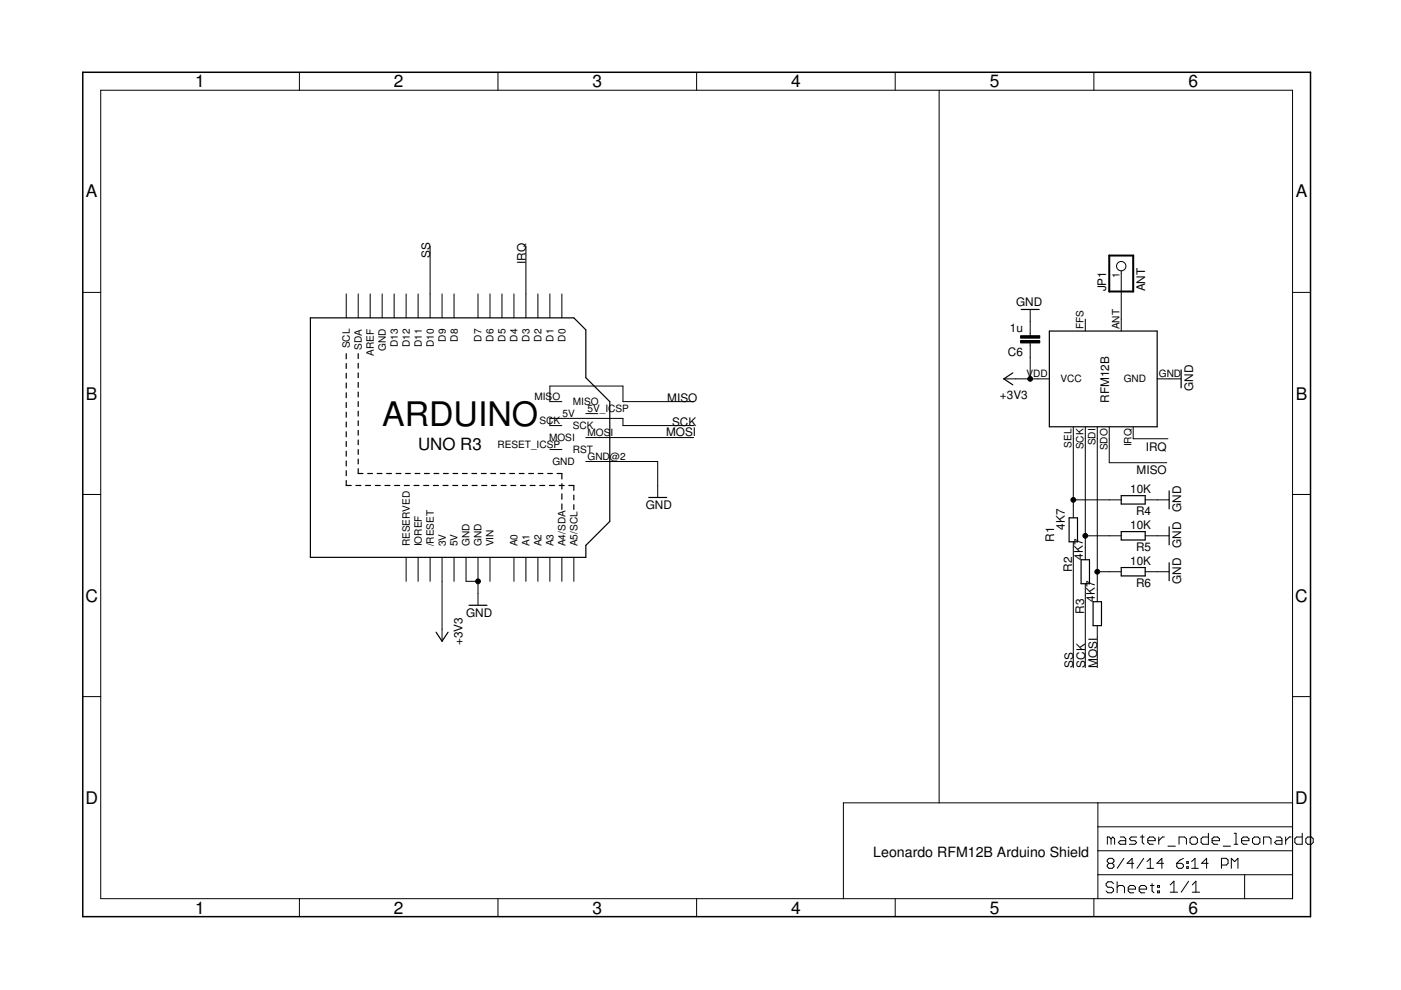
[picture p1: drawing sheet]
<?xml version="1.0" encoding="utf-8"?>
<!DOCTYPE eagle SYSTEM "eagle.dtd">
<!--
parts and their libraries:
SparkFun-Passives: Licensing: CC v3.0 Share-Alike You are welcome to use this library for commercial purposes.
-->
<eagle version="6.5.0">
<drawing>
<settings>
<setting alwaysvectorfont="no"/>
<setting verticaltext="up"/>
</settings>
<grid distance="0.1" unitdist="inch" unit="inch" style="lines" multiple="1" display="no" altdistance="0.01" altunitdist="inch" altunit="inch"/>
<schematic xreflabel="%F%N/%S.%C%R" xrefpart="/%S.%C%R">
<libraries>
<library name="frames">
<symbols>
<symbol name="A4L-LOC">
<wire x1="256.54" y1="3.81" x2="256.54" y2="8.89" width="0.1016" layer="94"/>
<wire x1="256.54" y1="8.89" x2="256.54" y2="13.97" width="0.1016" layer="94"/>
<wire x1="256.54" y1="13.97" x2="256.54" y2="19.05" width="0.1016" layer="94"/>
<wire x1="256.54" y1="19.05" x2="256.54" y2="24.13" width="0.1016" layer="94"/>
<wire x1="161.29" y1="3.81" x2="161.29" y2="24.13" width="0.1016" layer="94"/>
<wire x1="161.29" y1="24.13" x2="215.265" y2="24.13" width="0.1016" layer="94"/>
<wire x1="215.265" y1="24.13" x2="256.54" y2="24.13" width="0.1016" layer="94"/>
<wire x1="246.38" y1="3.81" x2="246.38" y2="8.89" width="0.1016" layer="94"/>
<wire x1="246.38" y1="8.89" x2="256.54" y2="8.89" width="0.1016" layer="94"/>
<wire x1="246.38" y1="8.89" x2="215.265" y2="8.89" width="0.1016" layer="94"/>
<wire x1="215.265" y1="8.89" x2="215.265" y2="3.81" width="0.1016" layer="94"/>
<wire x1="215.265" y1="8.89" x2="215.265" y2="13.97" width="0.1016" layer="94"/>
<wire x1="215.265" y1="13.97" x2="256.54" y2="13.97" width="0.1016" layer="94"/>
<wire x1="215.265" y1="13.97" x2="215.265" y2="19.05" width="0.1016" layer="94"/>
<wire x1="215.265" y1="19.05" x2="256.54" y2="19.05" width="0.1016" layer="94"/>
<wire x1="215.265" y1="19.05" x2="215.265" y2="24.13" width="0.1016" layer="94"/>
<text x="217.17" y="15.24" size="2.54" layer="94" font="vector">&gt;DRAWING_NAME</text>
<text x="217.17" y="10.16" size="2.286" layer="94" font="vector">&gt;LAST_DATE_TIME</text>
<text x="230.505" y="5.08" size="2.54" layer="94" font="vector">&gt;SHEET</text>
<text x="216.916" y="4.953" size="2.54" layer="94" font="vector">Sheet:</text>
<frame x1="0" y1="0" x2="260.35" y2="179.07" columns="6" rows="4" layer="94"/>
</symbol>
</symbols>
<devicesets>
<deviceset name="A4L-LOC" prefix="FRAME" uservalue="yes">
<gates>
<gate name="G$1" symbol="A4L-LOC" x="0" y="0"/>
</gates>
<devices>
<device name="">
<technologies>
<technology name=""/>
</technologies>
</device>
</devices>
</deviceset>
</devicesets>
</library>
<library name="supply1">
<symbols>
<symbol name="GND">
<wire x1="-1.905" y1="0" x2="1.905" y2="0" width="0.254" layer="94"/>
<text x="-2.54" y="-2.54" size="1.778" layer="96">&gt;VALUE</text>
<pin name="GND" x="0" y="2.54" visible="off" length="short" direction="sup" rot="R270"/>
</symbol>
<symbol name="+3V3">
<wire x1="1.27" y1="-1.905" x2="0" y2="0" width="0.254" layer="94"/>
<wire x1="0" y1="0" x2="-1.27" y2="-1.905" width="0.254" layer="94"/>
<text x="-2.54" y="-5.08" size="1.778" layer="96" rot="R90">&gt;VALUE</text>
<pin name="+3V3" x="0" y="-2.54" visible="off" length="short" direction="sup" rot="R90"/>
</symbol>
</symbols>
<devicesets>
<deviceset name="GND" prefix="GND">
<gates>
<gate name="1" symbol="GND" x="0" y="0"/>
</gates>
<devices>
<device name="">
<technologies>
<technology name=""/>
</technologies>
</device>
</devices>
</deviceset>
<deviceset name="+3V3" prefix="+3V3">
<gates>
<gate name="G$1" symbol="+3V3" x="0" y="0"/>
</gates>
<devices>
<device name="">
<technologies>
<technology name=""/>
</technologies>
</device>
</devices>
</deviceset>
</devicesets>
</library>
<library name="pinhead">
<symbols>
<symbol name="PINHD1">
<wire x1="-6.35" y1="-2.54" x2="1.27" y2="-2.54" width="0.4064" layer="94"/>
<wire x1="1.27" y1="-2.54" x2="1.27" y2="2.54" width="0.4064" layer="94"/>
<wire x1="1.27" y1="2.54" x2="-6.35" y2="2.54" width="0.4064" layer="94"/>
<wire x1="-6.35" y1="2.54" x2="-6.35" y2="-2.54" width="0.4064" layer="94"/>
<text x="-6.35" y="3.175" size="1.778" layer="95">&gt;NAME</text>
<text x="-6.35" y="-5.08" size="1.778" layer="96">&gt;VALUE</text>
<pin name="1" x="-2.54" y="0" visible="pad" length="short" direction="pas" function="dot"/>
</symbol>
</symbols>
<devicesets>
<deviceset name="PINHD-1X1" prefix="JP" uservalue="yes">
<gates>
<gate name="G$1" symbol="PINHD1" x="0" y="0"/>
</gates>
<devices>
<device name="" package="1X01">
<connects>
<connect gate="G$1" pin="1" pad="1"/>
</connects>
<technologies>
<technology name=""/>
</technologies>
</device>
</devices>
</deviceset>
</devicesets>
</library>
<library name="JeeParts">
<symbols>
<symbol name="RFM12B">
<wire x1="-10.16" y1="10.16" x2="10.16" y2="10.16" width="0.254" layer="94"/>
<wire x1="10.16" y1="10.16" x2="10.16" y2="-12.7" width="0.254" layer="94"/>
<wire x1="10.16" y1="-12.7" x2="-10.16" y2="-12.7" width="0.254" layer="94"/>
<wire x1="-10.16" y1="-12.7" x2="-10.16" y2="10.16" width="0.254" layer="94"/>
<text x="-5.08" y="-2.54" size="1.778" layer="94">RFM12B</text>
<pin name="SEL" x="-12.7" y="5.08" visible="pad" length="short" direction="in"/>
<pin name="SCK" x="-12.7" y="2.54" visible="pad" length="short" direction="in"/>
<pin name="SDI" x="-12.7" y="0" visible="pad" length="short" direction="in"/>
<pin name="SDO" x="-12.7" y="-2.54" visible="pad" length="short" direction="out"/>
<pin name="ANT" x="12.7" y="-5.08" visible="pad" length="short" direction="pas" rot="R180"/>
<pin name="VCC" x="0" y="12.7" length="short" direction="pwr" rot="R270"/>
<pin name="GND" x="0" y="-15.24" length="short" direction="pwr" rot="R90"/>
<pin name="IRQ" x="-12.7" y="-7.62" visible="pad" length="short" direction="oc"/>
<pin name="FFS" x="12.7" y="2.54" visible="pad" length="short" rot="R180"/>
</symbol>
</symbols>
<devicesets>
<deviceset name="RFM12B">
<gates>
<gate name="G$1" symbol="RFM12B" x="0" y="0"/>
</gates>
<devices>
<device name="" package="RFM12B">
<connects>
<connect gate="G$1" pin="ANT" pad="ANT"/>
<connect gate="G$1" pin="FFS" pad="FFS"/>
<connect gate="G$1" pin="GND" pad="GND"/>
<connect gate="G$1" pin="IRQ" pad="IRQ"/>
<connect gate="G$1" pin="SCK" pad="SCK"/>
<connect gate="G$1" pin="SDI" pad="SDI"/>
<connect gate="G$1" pin="SDO" pad="SDO"/>
<connect gate="G$1" pin="SEL" pad="SEL"/>
<connect gate="G$1" pin="VCC" pad="VDD"/>
</connects>
<technologies>
<technology name=""/>
</technologies>
</device>
</devices>
</deviceset>
</devicesets>
</library>
<library name="SparkFun-Passives">
<symbols>
<symbol name="CAP">
<wire x1="0" y1="2.54" x2="0" y2="2.032" width="0.1524" layer="94"/>
<wire x1="0" y1="0" x2="0" y2="0.508" width="0.1524" layer="94"/>
<text x="1.524" y="2.921" size="1.778" layer="95">&gt;NAME</text>
<text x="1.524" y="-2.159" size="1.778" layer="96">&gt;VALUE</text>
<rectangle x1="-2.032" y1="0.508" x2="2.032" y2="1.016" layer="94"/>
<rectangle x1="-2.032" y1="1.524" x2="2.032" y2="2.032" layer="94"/>
<pin name="1" x="0" y="5.08" visible="off" length="short" direction="pas" swaplevel="1" rot="R270"/>
<pin name="2" x="0" y="-2.54" visible="off" length="short" direction="pas" swaplevel="1" rot="R90"/>
</symbol>
</symbols>
<devicesets>
<deviceset name="CAP" prefix="C" uservalue="yes">
<gates>
<gate name="G$1" symbol="CAP" x="0" y="0"/>
</gates>
<devices>
<device name="PTH" package="CAP-PTH-SMALL">
<connects>
<connect gate="G$1" pin="1" pad="1"/>
<connect gate="G$1" pin="2" pad="2"/>
</connects>
<technologies>
<technology name=""/>
</technologies>
</device>
<device name="PTH2" package="CAP-PTH-SMALL2">
<connects>
<connect gate="G$1" pin="1" pad="1"/>
<connect gate="G$1" pin="2" pad="2"/>
</connects>
<technologies>
<technology name=""/>
</technologies>
</device>
<device name="0805" package="0805">
<connects>
<connect gate="G$1" pin="1" pad="1"/>
<connect gate="G$1" pin="2" pad="2"/>
</connects>
<technologies>
<technology name=""/>
</technologies>
</device>
<device name="PTH3" package="CAP-PTH-LARGE">
<connects>
<connect gate="G$1" pin="1" pad="1"/>
<connect gate="G$1" pin="2" pad="2"/>
</connects>
<technologies>
<technology name=""/>
</technologies>
</device>
<device name="SMD" package="GRM43D">
<connects>
<connect gate="G$1" pin="1" pad="A"/>
<connect gate="G$1" pin="2" pad="C"/>
</connects>
<technologies>
<technology name=""/>
</technologies>
</device>
<device name="0603-CAP" package="0603-CAP">
<connects>
<connect gate="G$1" pin="1" pad="1"/>
<connect gate="G$1" pin="2" pad="2"/>
</connects>
<technologies>
<technology name=""/>
</technologies>
</device>
<device name="0402-CAP" package="0402-CAP">
<connects>
<connect gate="G$1" pin="1" pad="1"/>
<connect gate="G$1" pin="2" pad="2"/>
</connects>
<technologies>
<technology name=""/>
</technologies>
</device>
<device name="PTH1" package="CAP-PTH-5MM">
<connects>
<connect gate="G$1" pin="1" pad="1"/>
<connect gate="G$1" pin="2" pad="2"/>
</connects>
<technologies>
<technology name=""/>
</technologies>
</device>
<device name="_" package="AXIAL-5MM">
<connects>
<connect gate="G$1" pin="1" pad="P$1"/>
<connect gate="G$1" pin="2" pad="P$2"/>
</connects>
<technologies>
<technology name=""/>
</technologies>
</device>
<device name="1210" package="1210">
<connects>
<connect gate="G$1" pin="1" pad="1"/>
<connect gate="G$1" pin="2" pad="2"/>
</connects>
<technologies>
<technology name=""/>
</technologies>
</device>
<device name="1206" package="1206">
<connects>
<connect gate="G$1" pin="1" pad="1"/>
<connect gate="G$1" pin="2" pad="2"/>
</connects>
<technologies>
<technology name=""/>
</technologies>
</device>
<device name="ASMD" package="CTZ3">
<connects>
<connect gate="G$1" pin="1" pad="+"/>
<connect gate="G$1" pin="2" pad="-"/>
</connects>
<technologies>
<technology name=""/>
</technologies>
</device>
<device name="KIT" package="CAP-PTH-SMALL-KIT">
<connects>
<connect gate="G$1" pin="1" pad="1"/>
<connect gate="G$1" pin="2" pad="2"/>
</connects>
<technologies>
<technology name=""/>
</technologies>
</device>
<device name="EZ" package="CAP-PTH-SMALLEZ">
<connects>
<connect gate="G$1" pin="1" pad="1"/>
<connect gate="G$1" pin="2" pad="2"/>
</connects>
<technologies>
<technology name=""/>
</technologies>
</device>
</devices>
</deviceset>
</devicesets>
</library>
<library name="adafruit">
<symbols>
<symbol name="ARDUINOR3-ICSP">
<wire x1="0" y1="50.8" x2="0" y2="0" width="0.254" layer="94"/>
<wire x1="0" y1="0" x2="58.42" y2="0" width="0.254" layer="94"/>
<wire x1="58.42" y1="0" x2="58.42" y2="2.54" width="0.254" layer="94"/>
<wire x1="58.42" y1="2.54" x2="63.5" y2="7.62" width="0.254" layer="94"/>
<wire x1="63.5" y1="7.62" x2="63.5" y2="33.02" width="0.254" layer="94"/>
<wire x1="63.5" y1="33.02" x2="58.42" y2="38.1" width="0.254" layer="94"/>
<wire x1="58.42" y1="38.1" x2="58.42" y2="48.26" width="0.254" layer="94"/>
<wire x1="58.42" y1="48.26" x2="55.88" y2="50.8" width="0.254" layer="94"/>
<wire x1="55.88" y1="50.8" x2="0" y2="50.8" width="0.254" layer="94"/>
<wire x1="7.62" y1="43.18" x2="7.62" y2="15.24" width="0.254" layer="94" style="shortdash"/>
<wire x1="7.62" y1="15.24" x2="55.88" y2="15.24" width="0.254" layer="94" style="shortdash"/>
<wire x1="55.88" y1="15.24" x2="55.88" y2="10.16" width="0.254" layer="94" style="shortdash"/>
<wire x1="10.16" y1="43.18" x2="10.16" y2="17.78" width="0.254" layer="94" style="shortdash"/>
<wire x1="10.16" y1="17.78" x2="53.34" y2="17.78" width="0.254" layer="94" style="shortdash"/>
<wire x1="53.34" y1="17.78" x2="53.34" y2="10.16" width="0.254" layer="94" style="shortdash"/>
<text x="15.24" y="27.94" size="5.08" layer="94">ARDUINO</text>
<text x="22.86" y="22.86" size="2.54" layer="94">UNO R3</text>
<pin name="D0" x="53.34" y="55.88" visible="pin" length="middle" rot="R270"/>
<pin name="D1" x="50.8" y="55.88" visible="pin" length="middle" rot="R270"/>
<pin name="D2" x="48.26" y="55.88" visible="pin" length="middle" rot="R270"/>
<pin name="D3" x="45.72" y="55.88" visible="pin" length="middle" rot="R270"/>
<pin name="D4" x="43.18" y="55.88" visible="pin" length="middle" rot="R270"/>
<pin name="D5" x="40.64" y="55.88" visible="pin" length="middle" rot="R270"/>
<pin name="D6" x="38.1" y="55.88" visible="pin" length="middle" rot="R270"/>
<pin name="D7" x="35.56" y="55.88" visible="pin" length="middle" rot="R270"/>
<pin name="D8" x="30.48" y="55.88" visible="pin" length="middle" rot="R270"/>
<pin name="D9" x="27.94" y="55.88" visible="pin" length="middle" rot="R270"/>
<pin name="D10" x="25.4" y="55.88" visible="pin" length="middle" rot="R270"/>
<pin name="D11" x="22.86" y="55.88" visible="pin" length="middle" rot="R270"/>
<pin name="D12" x="20.32" y="55.88" visible="pin" length="middle" rot="R270"/>
<pin name="D13" x="17.78" y="55.88" visible="pin" length="middle" rot="R270"/>
<pin name="GND" x="15.24" y="55.88" visible="pin" length="middle" direction="pwr" rot="R270"/>
<pin name="AREF" x="12.7" y="55.88" visible="pin" length="middle" rot="R270"/>
<pin name="A5/SCL" x="55.88" y="-5.08" visible="pin" length="middle" rot="R90"/>
<pin name="A4/SDA" x="53.34" y="-5.08" visible="pin" length="middle" rot="R90"/>
<pin name="A3" x="50.8" y="-5.08" visible="pin" length="middle" rot="R90"/>
<pin name="A2" x="48.26" y="-5.08" visible="pin" length="middle" rot="R90"/>
<pin name="A1" x="45.72" y="-5.08" visible="pin" length="middle" rot="R90"/>
<pin name="A0" x="43.18" y="-5.08" visible="pin" length="middle" rot="R90"/>
<pin name="VIN" x="38.1" y="-5.08" visible="pin" length="middle" direction="pwr" rot="R90"/>
<pin name="GND@1" x="35.56" y="-5.08" visible="pin" length="middle" direction="pwr" rot="R90"/>
<pin name="GND@2" x="33.02" y="-5.08" visible="pin" length="middle" direction="pwr" rot="R90"/>
<pin name="5V" x="30.48" y="-5.08" visible="pin" length="middle" direction="pwr" rot="R90"/>
<pin name="3V" x="27.94" y="-5.08" visible="pin" length="middle" direction="pwr" rot="R90"/>
<pin name="/RESET" x="25.4" y="-5.08" visible="pin" length="middle" rot="R90"/>
<pin name="IOREF" x="22.86" y="-5.08" visible="pin" length="middle" direction="out" rot="R90"/>
<pin name="RESERVED" x="20.32" y="-5.08" visible="pin" length="middle" direction="nc" rot="R90"/>
<pin name="SCL" x="7.62" y="55.88" visible="pin" length="middle" rot="R270"/>
<pin name="SDA" x="10.16" y="55.88" visible="pin" length="middle" rot="R270"/>
<pin name="MISO" x="50.8" y="33.02" length="short" direction="pas"/>
<pin name="5V@1" x="60.96" y="30.48" length="short" direction="pas" rot="R180"/>
<pin name="MOSI" x="60.96" y="25.4" length="short" direction="pas" rot="R180"/>
<pin name="GND@3" x="60.96" y="20.32" length="short" direction="pas" rot="R180"/>
<pin name="SCK" x="50.8" y="27.94" length="short" direction="pas"/>
<pin name="RST" x="50.8" y="22.86" length="short" direction="pas"/>
</symbol>
</symbols>
<devicesets>
<deviceset name="ARDUINO_R3_ICSP">
<gates>
<gate name="G$1" symbol="ARDUINOR3-ICSP" x="-33.02" y="-25.4"/>
</gates>
<devices>
<device name="" package="ARDUINOR3_ICSP">
<connects>
<connect gate="G$1" pin="/RESET" pad="RESET"/>
<connect gate="G$1" pin="3V" pad="3V"/>
<connect gate="G$1" pin="5V" pad="5V"/>
<connect gate="G$1" pin="5V@1" pad="5V_ICSP"/>
<connect gate="G$1" pin="A0" pad="A0"/>
<connect gate="G$1" pin="A1" pad="A1"/>
<connect gate="G$1" pin="A2" pad="A2"/>
<connect gate="G$1" pin="A3" pad="A3"/>
<connect gate="G$1" pin="A4/SDA" pad="A4"/>
<connect gate="G$1" pin="A5/SCL" pad="A5"/>
<connect gate="G$1" pin="AREF" pad="AREF"/>
<connect gate="G$1" pin="D0" pad="D0"/>
<connect gate="G$1" pin="D1" pad="D1"/>
<connect gate="G$1" pin="D10" pad="D10"/>
<connect gate="G$1" pin="D11" pad="D11"/>
<connect gate="G$1" pin="D12" pad="D12"/>
<connect gate="G$1" pin="D13" pad="D13"/>
<connect gate="G$1" pin="D2" pad="D2"/>
<connect gate="G$1" pin="D3" pad="D3"/>
<connect gate="G$1" pin="D4" pad="D4"/>
<connect gate="G$1" pin="D5" pad="D5"/>
<connect gate="G$1" pin="D6" pad="D6"/>
<connect gate="G$1" pin="D7" pad="D7"/>
<connect gate="G$1" pin="D8" pad="D8"/>
<connect gate="G$1" pin="D9" pad="D9"/>
<connect gate="G$1" pin="GND" pad="GND"/>
<connect gate="G$1" pin="GND@1" pad="GND@3"/>
<connect gate="G$1" pin="GND@2" pad="GND@1"/>
<connect gate="G$1" pin="GND@3" pad="GND@2"/>
<connect gate="G$1" pin="IOREF" pad="IOREF"/>
<connect gate="G$1" pin="MISO" pad="MISO"/>
<connect gate="G$1" pin="MOSI" pad="MOSI"/>
<connect gate="G$1" pin="RESERVED" pad="RESERVED"/>
<connect gate="G$1" pin="RST" pad="RESET_ICSP"/>
<connect gate="G$1" pin="SCK" pad="SCK"/>
<connect gate="G$1" pin="SCL" pad="SCL"/>
<connect gate="G$1" pin="SDA" pad="SDA"/>
<connect gate="G$1" pin="VIN" pad="VIN"/>
</connects>
<technologies>
<technology name=""/>
</technologies>
</device>
<device name="SMT" package="ARDUINOR3_ICSP_SMT">
<connects>
<connect gate="G$1" pin="/RESET" pad="RESET"/>
<connect gate="G$1" pin="3V" pad="3V"/>
<connect gate="G$1" pin="5V" pad="5V"/>
<connect gate="G$1" pin="5V@1" pad="5V_ICSP"/>
<connect gate="G$1" pin="A0" pad="A0"/>
<connect gate="G$1" pin="A1" pad="A1"/>
<connect gate="G$1" pin="A2" pad="A2"/>
<connect gate="G$1" pin="A3" pad="A3"/>
<connect gate="G$1" pin="A4/SDA" pad="A4"/>
<connect gate="G$1" pin="A5/SCL" pad="A5"/>
<connect gate="G$1" pin="AREF" pad="AREF"/>
<connect gate="G$1" pin="D0" pad="D0"/>
<connect gate="G$1" pin="D1" pad="D1"/>
<connect gate="G$1" pin="D10" pad="D10"/>
<connect gate="G$1" pin="D11" pad="D11"/>
<connect gate="G$1" pin="D12" pad="D12"/>
<connect gate="G$1" pin="D13" pad="D13"/>
<connect gate="G$1" pin="D2" pad="D2"/>
<connect gate="G$1" pin="D3" pad="D3"/>
<connect gate="G$1" pin="D4" pad="D4"/>
<connect gate="G$1" pin="D5" pad="D5"/>
<connect gate="G$1" pin="D6" pad="D6"/>
<connect gate="G$1" pin="D7" pad="D7"/>
<connect gate="G$1" pin="D8" pad="D8"/>
<connect gate="G$1" pin="D9" pad="D9"/>
<connect gate="G$1" pin="GND" pad="GND"/>
<connect gate="G$1" pin="GND@1" pad="GND@1"/>
<connect gate="G$1" pin="GND@2" pad="GND@2"/>
<connect gate="G$1" pin="GND@3" pad="GND@3"/>
<connect gate="G$1" pin="IOREF" pad="IOREF"/>
<connect gate="G$1" pin="MISO" pad="MISO"/>
<connect gate="G$1" pin="MOSI" pad="MOSI"/>
<connect gate="G$1" pin="RESERVED" pad="RESERVED"/>
<connect gate="G$1" pin="RST" pad="RESET_ICSP"/>
<connect gate="G$1" pin="SCK" pad="SCK"/>
<connect gate="G$1" pin="SCL" pad="SCL"/>
<connect gate="G$1" pin="SDA" pad="SDA"/>
<connect gate="G$1" pin="VIN" pad="VIN"/>
</connects>
<technologies>
<technology name=""/>
</technologies>
</device>
</devices>
</deviceset>
</devicesets>
</library>
<library name="resistor">
<symbols>
<symbol name="R-EU">
<wire x1="-2.54" y1="-0.889" x2="2.54" y2="-0.889" width="0.254" layer="94"/>
<wire x1="2.54" y1="0.889" x2="-2.54" y2="0.889" width="0.254" layer="94"/>
<wire x1="2.54" y1="-0.889" x2="2.54" y2="0.889" width="0.254" layer="94"/>
<wire x1="-2.54" y1="-0.889" x2="-2.54" y2="0.889" width="0.254" layer="94"/>
<text x="-3.81" y="1.4986" size="1.778" layer="95">&gt;NAME</text>
<text x="-3.81" y="-3.302" size="1.778" layer="96">&gt;VALUE</text>
<pin name="2" x="5.08" y="0" visible="off" length="short" direction="pas" swaplevel="1" rot="R180"/>
<pin name="1" x="-5.08" y="0" visible="off" length="short" direction="pas" swaplevel="1"/>
</symbol>
</symbols>
<devicesets>
<deviceset name="R-EU_" prefix="R" uservalue="yes">
<gates>
<gate name="G$1" symbol="R-EU" x="0" y="0"/>
</gates>
<devices>
<device name="R0402" package="R0402">
<connects>
<connect gate="G$1" pin="1" pad="1"/>
<connect gate="G$1" pin="2" pad="2"/>
</connects>
<technologies>
<technology name=""/>
</technologies>
</device>
<device name="R0603" package="R0603">
<connects>
<connect gate="G$1" pin="1" pad="1"/>
<connect gate="G$1" pin="2" pad="2"/>
</connects>
<technologies>
<technology name=""/>
</technologies>
</device>
<device name="R0805" package="R0805">
<connects>
<connect gate="G$1" pin="1" pad="1"/>
<connect gate="G$1" pin="2" pad="2"/>
</connects>
<technologies>
<technology name=""/>
</technologies>
</device>
<device name="R0805W" package="R0805W">
<connects>
<connect gate="G$1" pin="1" pad="1"/>
<connect gate="G$1" pin="2" pad="2"/>
</connects>
<technologies>
<technology name=""/>
</technologies>
</device>
<device name="R1005" package="R1005">
<connects>
<connect gate="G$1" pin="1" pad="1"/>
<connect gate="G$1" pin="2" pad="2"/>
</connects>
<technologies>
<technology name=""/>
</technologies>
</device>
<device name="R1206" package="R1206">
<connects>
<connect gate="G$1" pin="1" pad="1"/>
<connect gate="G$1" pin="2" pad="2"/>
</connects>
<technologies>
<technology name=""/>
</technologies>
</device>
<device name="R1206W" package="R1206W">
<connects>
<connect gate="G$1" pin="1" pad="1"/>
<connect gate="G$1" pin="2" pad="2"/>
</connects>
<technologies>
<technology name=""/>
</technologies>
</device>
<device name="R1210" package="R1210">
<connects>
<connect gate="G$1" pin="1" pad="1"/>
<connect gate="G$1" pin="2" pad="2"/>
</connects>
<technologies>
<technology name=""/>
</technologies>
</device>
<device name="R1210W" package="R1210W">
<connects>
<connect gate="G$1" pin="1" pad="1"/>
<connect gate="G$1" pin="2" pad="2"/>
</connects>
<technologies>
<technology name=""/>
</technologies>
</device>
<device name="R2010" package="R2010">
<connects>
<connect gate="G$1" pin="1" pad="1"/>
<connect gate="G$1" pin="2" pad="2"/>
</connects>
<technologies>
<technology name=""/>
</technologies>
</device>
<device name="R2010W" package="R2010W">
<connects>
<connect gate="G$1" pin="1" pad="1"/>
<connect gate="G$1" pin="2" pad="2"/>
</connects>
<technologies>
<technology name=""/>
</technologies>
</device>
<device name="R2012" package="R2012">
<connects>
<connect gate="G$1" pin="1" pad="1"/>
<connect gate="G$1" pin="2" pad="2"/>
</connects>
<technologies>
<technology name=""/>
</technologies>
</device>
<device name="R2012W" package="R2012W">
<connects>
<connect gate="G$1" pin="1" pad="1"/>
<connect gate="G$1" pin="2" pad="2"/>
</connects>
<technologies>
<technology name=""/>
</technologies>
</device>
<device name="R2512" package="R2512">
<connects>
<connect gate="G$1" pin="1" pad="1"/>
<connect gate="G$1" pin="2" pad="2"/>
</connects>
<technologies>
<technology name=""/>
</technologies>
</device>
<device name="R2512W" package="R2512W">
<connects>
<connect gate="G$1" pin="1" pad="1"/>
<connect gate="G$1" pin="2" pad="2"/>
</connects>
<technologies>
<technology name=""/>
</technologies>
</device>
<device name="R3216" package="R3216">
<connects>
<connect gate="G$1" pin="1" pad="1"/>
<connect gate="G$1" pin="2" pad="2"/>
</connects>
<technologies>
<technology name=""/>
</technologies>
</device>
<device name="R3216W" package="R3216W">
<connects>
<connect gate="G$1" pin="1" pad="1"/>
<connect gate="G$1" pin="2" pad="2"/>
</connects>
<technologies>
<technology name=""/>
</technologies>
</device>
<device name="R3225" package="R3225">
<connects>
<connect gate="G$1" pin="1" pad="1"/>
<connect gate="G$1" pin="2" pad="2"/>
</connects>
<technologies>
<technology name=""/>
</technologies>
</device>
<device name="R3225W" package="R3225W">
<connects>
<connect gate="G$1" pin="1" pad="1"/>
<connect gate="G$1" pin="2" pad="2"/>
</connects>
<technologies>
<technology name=""/>
</technologies>
</device>
<device name="R5025" package="R5025">
<connects>
<connect gate="G$1" pin="1" pad="1"/>
<connect gate="G$1" pin="2" pad="2"/>
</connects>
<technologies>
<technology name=""/>
</technologies>
</device>
<device name="R5025W" package="R5025W">
<connects>
<connect gate="G$1" pin="1" pad="1"/>
<connect gate="G$1" pin="2" pad="2"/>
</connects>
<technologies>
<technology name=""/>
</technologies>
</device>
<device name="R6332" package="R6332">
<connects>
<connect gate="G$1" pin="1" pad="1"/>
<connect gate="G$1" pin="2" pad="2"/>
</connects>
<technologies>
<technology name=""/>
</technologies>
</device>
<device name="R6332W" package="R6332W">
<connects>
<connect gate="G$1" pin="1" pad="1"/>
<connect gate="G$1" pin="2" pad="2"/>
</connects>
<technologies>
<technology name=""/>
</technologies>
</device>
<device name="M0805" package="M0805">
<connects>
<connect gate="G$1" pin="1" pad="1"/>
<connect gate="G$1" pin="2" pad="2"/>
</connects>
<technologies>
<technology name=""/>
</technologies>
</device>
<device name="M1206" package="M1206">
<connects>
<connect gate="G$1" pin="1" pad="1"/>
<connect gate="G$1" pin="2" pad="2"/>
</connects>
<technologies>
<technology name=""/>
</technologies>
</device>
<device name="M1406" package="M1406">
<connects>
<connect gate="G$1" pin="1" pad="1"/>
<connect gate="G$1" pin="2" pad="2"/>
</connects>
<technologies>
<technology name=""/>
</technologies>
</device>
<device name="M2012" package="M2012">
<connects>
<connect gate="G$1" pin="1" pad="1"/>
<connect gate="G$1" pin="2" pad="2"/>
</connects>
<technologies>
<technology name=""/>
</technologies>
</device>
<device name="M2309" package="M2309">
<connects>
<connect gate="G$1" pin="1" pad="1"/>
<connect gate="G$1" pin="2" pad="2"/>
</connects>
<technologies>
<technology name=""/>
</technologies>
</device>
<device name="M3216" package="M3216">
<connects>
<connect gate="G$1" pin="1" pad="1"/>
<connect gate="G$1" pin="2" pad="2"/>
</connects>
<technologies>
<technology name=""/>
</technologies>
</device>
<device name="M3516" package="M3516">
<connects>
<connect gate="G$1" pin="1" pad="1"/>
<connect gate="G$1" pin="2" pad="2"/>
</connects>
<technologies>
<technology name=""/>
</technologies>
</device>
<device name="M5923" package="M5923">
<connects>
<connect gate="G$1" pin="1" pad="1"/>
<connect gate="G$1" pin="2" pad="2"/>
</connects>
<technologies>
<technology name=""/>
</technologies>
</device>
<device name="0204/5" package="0204/5">
<connects>
<connect gate="G$1" pin="1" pad="1"/>
<connect gate="G$1" pin="2" pad="2"/>
</connects>
<technologies>
<technology name=""/>
</technologies>
</device>
<device name="0204/7" package="0204/7">
<connects>
<connect gate="G$1" pin="1" pad="1"/>
<connect gate="G$1" pin="2" pad="2"/>
</connects>
<technologies>
<technology name=""/>
</technologies>
</device>
<device name="0204/2V" package="0204V">
<connects>
<connect gate="G$1" pin="1" pad="1"/>
<connect gate="G$1" pin="2" pad="2"/>
</connects>
<technologies>
<technology name=""/>
</technologies>
</device>
<device name="0207/10" package="0207/10">
<connects>
<connect gate="G$1" pin="1" pad="1"/>
<connect gate="G$1" pin="2" pad="2"/>
</connects>
<technologies>
<technology name=""/>
</technologies>
</device>
<device name="0207/12" package="0207/12">
<connects>
<connect gate="G$1" pin="1" pad="1"/>
<connect gate="G$1" pin="2" pad="2"/>
</connects>
<technologies>
<technology name=""/>
</technologies>
</device>
<device name="0207/15" package="0207/15">
<connects>
<connect gate="G$1" pin="1" pad="1"/>
<connect gate="G$1" pin="2" pad="2"/>
</connects>
<technologies>
<technology name=""/>
</technologies>
</device>
<device name="0207/2V" package="0207/2V">
<connects>
<connect gate="G$1" pin="1" pad="1"/>
<connect gate="G$1" pin="2" pad="2"/>
</connects>
<technologies>
<technology name=""/>
</technologies>
</device>
<device name="0207/5V" package="0207/5V">
<connects>
<connect gate="G$1" pin="1" pad="1"/>
<connect gate="G$1" pin="2" pad="2"/>
</connects>
<technologies>
<technology name=""/>
</technologies>
</device>
<device name="0207/7" package="0207/7">
<connects>
<connect gate="G$1" pin="1" pad="1"/>
<connect gate="G$1" pin="2" pad="2"/>
</connects>
<technologies>
<technology name=""/>
</technologies>
</device>
<device name="0309/10" package="0309/10">
<connects>
<connect gate="G$1" pin="1" pad="1"/>
<connect gate="G$1" pin="2" pad="2"/>
</connects>
<technologies>
<technology name=""/>
</technologies>
</device>
<device name="0309/12" package="0309/12">
<connects>
<connect gate="G$1" pin="1" pad="1"/>
<connect gate="G$1" pin="2" pad="2"/>
</connects>
<technologies>
<technology name=""/>
</technologies>
</device>
<device name="0309/V" package="0309V">
<connects>
<connect gate="G$1" pin="1" pad="1"/>
<connect gate="G$1" pin="2" pad="2"/>
</connects>
<technologies>
<technology name=""/>
</technologies>
</device>
<device name="0411/12" package="0411/12">
<connects>
<connect gate="G$1" pin="1" pad="1"/>
<connect gate="G$1" pin="2" pad="2"/>
</connects>
<technologies>
<technology name=""/>
</technologies>
</device>
<device name="0411/15" package="0411/15">
<connects>
<connect gate="G$1" pin="1" pad="1"/>
<connect gate="G$1" pin="2" pad="2"/>
</connects>
<technologies>
<technology name=""/>
</technologies>
</device>
<device name="0411/3V" package="0411V">
<connects>
<connect gate="G$1" pin="1" pad="1"/>
<connect gate="G$1" pin="2" pad="2"/>
</connects>
<technologies>
<technology name=""/>
</technologies>
</device>
<device name="0414/15" package="0414/15">
<connects>
<connect gate="G$1" pin="1" pad="1"/>
<connect gate="G$1" pin="2" pad="2"/>
</connects>
<technologies>
<technology name=""/>
</technologies>
</device>
<device name="0414/5V" package="0414V">
<connects>
<connect gate="G$1" pin="1" pad="1"/>
<connect gate="G$1" pin="2" pad="2"/>
</connects>
<technologies>
<technology name=""/>
</technologies>
</device>
<device name="0617/17" package="0617/17">
<connects>
<connect gate="G$1" pin="1" pad="1"/>
<connect gate="G$1" pin="2" pad="2"/>
</connects>
<technologies>
<technology name=""/>
</technologies>
</device>
<device name="0617/22" package="0617/22">
<connects>
<connect gate="G$1" pin="1" pad="1"/>
<connect gate="G$1" pin="2" pad="2"/>
</connects>
<technologies>
<technology name=""/>
</technologies>
</device>
<device name="0617/5V" package="0617V">
<connects>
<connect gate="G$1" pin="1" pad="1"/>
<connect gate="G$1" pin="2" pad="2"/>
</connects>
<technologies>
<technology name=""/>
</technologies>
</device>
<device name="0922/22" package="0922/22">
<connects>
<connect gate="G$1" pin="1" pad="1"/>
<connect gate="G$1" pin="2" pad="2"/>
</connects>
<technologies>
<technology name=""/>
</technologies>
</device>
<device name="0613/5V" package="P0613V">
<connects>
<connect gate="G$1" pin="1" pad="1"/>
<connect gate="G$1" pin="2" pad="2"/>
</connects>
<technologies>
<technology name=""/>
</technologies>
</device>
<device name="0613/15" package="P0613/15">
<connects>
<connect gate="G$1" pin="1" pad="1"/>
<connect gate="G$1" pin="2" pad="2"/>
</connects>
<technologies>
<technology name=""/>
</technologies>
</device>
<device name="0817/22" package="P0817/22">
<connects>
<connect gate="G$1" pin="1" pad="1"/>
<connect gate="G$1" pin="2" pad="2"/>
</connects>
<technologies>
<technology name=""/>
</technologies>
</device>
<device name="0817/7V" package="P0817V">
<connects>
<connect gate="G$1" pin="1" pad="1"/>
<connect gate="G$1" pin="2" pad="2"/>
</connects>
<technologies>
<technology name=""/>
</technologies>
</device>
<device name="V234/12" package="V234/12">
<connects>
<connect gate="G$1" pin="1" pad="1"/>
<connect gate="G$1" pin="2" pad="2"/>
</connects>
<technologies>
<technology name=""/>
</technologies>
</device>
<device name="V235/17" package="V235/17">
<connects>
<connect gate="G$1" pin="1" pad="1"/>
<connect gate="G$1" pin="2" pad="2"/>
</connects>
<technologies>
<technology name=""/>
</technologies>
</device>
<device name="V526-0" package="V526-0">
<connects>
<connect gate="G$1" pin="1" pad="1"/>
<connect gate="G$1" pin="2" pad="2"/>
</connects>
<technologies>
<technology name=""/>
</technologies>
</device>
<device name="MELF0102R" package="MINI_MELF-0102R">
<connects>
<connect gate="G$1" pin="1" pad="1"/>
<connect gate="G$1" pin="2" pad="2"/>
</connects>
<technologies>
<technology name=""/>
</technologies>
</device>
<device name="MELF0102W" package="MINI_MELF-0102W">
<connects>
<connect gate="G$1" pin="1" pad="1"/>
<connect gate="G$1" pin="2" pad="2"/>
</connects>
<technologies>
<technology name=""/>
</technologies>
</device>
<device name="MELF0204R" package="MINI_MELF-0204R">
<connects>
<connect gate="G$1" pin="1" pad="1"/>
<connect gate="G$1" pin="2" pad="2"/>
</connects>
<technologies>
<technology name=""/>
</technologies>
</device>
<device name="MELF0204W" package="MINI_MELF-0204W">
<connects>
<connect gate="G$1" pin="1" pad="1"/>
<connect gate="G$1" pin="2" pad="2"/>
</connects>
<technologies>
<technology name=""/>
</technologies>
</device>
<device name="MELF0207R" package="MINI_MELF-0207R">
<connects>
<connect gate="G$1" pin="1" pad="1"/>
<connect gate="G$1" pin="2" pad="2"/>
</connects>
<technologies>
<technology name=""/>
</technologies>
</device>
<device name="MELF0207W" package="MINI_MELF-0207W">
<connects>
<connect gate="G$1" pin="1" pad="1"/>
<connect gate="G$1" pin="2" pad="2"/>
</connects>
<technologies>
<technology name=""/>
</technologies>
</device>
<device name="0922V" package="0922V">
<connects>
<connect gate="G$1" pin="1" pad="1"/>
<connect gate="G$1" pin="2" pad="2"/>
</connects>
<technologies>
<technology name=""/>
</technologies>
</device>
<device name="RDH/15" package="RDH/15">
<connects>
<connect gate="G$1" pin="1" pad="1"/>
<connect gate="G$1" pin="2" pad="2"/>
</connects>
<technologies>
<technology name=""/>
</technologies>
</device>
<device name="MELF0102AX" package="MINI_MELF-0102AX">
<connects>
<connect gate="G$1" pin="1" pad="1"/>
<connect gate="G$1" pin="2" pad="2"/>
</connects>
<technologies>
<technology name=""/>
</technologies>
</device>
</devices>
</deviceset>
</devicesets>
</library>
</libraries>
<attributes>
</attributes>
<variantdefs>
</variantdefs>
<classes>
<class number="0" name="default" width="0" drill="0">
</class>
</classes>
<parts>
<part name="FRAME1" library="frames" deviceset="A4L-LOC" device="" value="RFM12B_ATMEGA1284P"/>
<part name="GND14" library="supply1" deviceset="GND" device=""/>
<part name="JP1" library="pinhead" deviceset="PINHD-1X1" device="" value="ANT"/>
<part name="R3" library="resistor" deviceset="R-EU_" device="0204/7" value="4K7"/>
<part name="R6" library="resistor" deviceset="R-EU_" device="0204/7" value="10K"/>
<part name="R2" library="resistor" deviceset="R-EU_" device="0204/7" value="4K7"/>
<part name="R1" library="resistor" deviceset="R-EU_" device="0204/7" value="4K7"/>
<part name="R5" library="resistor" deviceset="R-EU_" device="0204/7" value="10K"/>
<part name="R4" library="resistor" deviceset="R-EU_" device="0204/7" value="10K"/>
<part name="GND15" library="supply1" deviceset="GND" device=""/>
<part name="GND16" library="supply1" deviceset="GND" device=""/>
<part name="GND17" library="supply1" deviceset="GND" device=""/>
<part name="+3V2" library="supply1" deviceset="+3V3" device=""/>
<part name="U$1" library="JeeParts" deviceset="RFM12B" device=""/>
<part name="C6" library="SparkFun-Passives" deviceset="CAP" device="0805" value="1u"/>
<part name="GND4" library="supply1" deviceset="GND" device=""/>
<part name="GND7" library="supply1" deviceset="GND" device=""/>
<part name="U$2" library="adafruit" deviceset="ARDUINO_R3_ICSP" device=""/>
<part name="+3V1" library="supply1" deviceset="+3V3" device=""/>
<part name="GND1" library="supply1" deviceset="GND" device=""/>
</parts>
<sheets>
<sheet>
<plain>
<wire x1="181.61" y1="24.13" x2="181.61" y2="175.26" width="0.1524" layer="94"/>
<text x="167.64" y="12.7" size="2.1336" layer="94">Leonardo RFM12B Arduino Shield</text>
</plain>
<instances>
<instance part="FRAME1" gate="G$1" x="0" y="0"/>
<instance part="GND14" gate="1" x="232.918" y="114.046" rot="R90"/>
<instance part="JP1" gate="G$1" x="220.218" y="138.938" rot="R90"/>
<instance part="R3" gate="G$1" x="215.138" y="64.262" smashed="yes" rot="R90">
<attribute name="NAME" x="212.3694" y="64.262" size="1.778" layer="95" rot="R90"/>
<attribute name="VALUE" x="214.63" y="66.802" size="1.778" layer="96" rot="R90"/>
</instance>
<instance part="R6" gate="G$1" x="222.758" y="73.152" rot="R180"/>
<instance part="R2" gate="G$1" x="212.598" y="73.152" smashed="yes" rot="R90">
<attribute name="NAME" x="209.8294" y="73.152" size="1.778" layer="95" rot="R90"/>
<attribute name="VALUE" x="212.09" y="75.692" size="1.778" layer="96" rot="R90"/>
</instance>
<instance part="R1" gate="G$1" x="210.058" y="82.042" smashed="yes" rot="R90">
<attribute name="NAME" x="206.0194" y="79.502" size="1.778" layer="95" rot="R90"/>
<attribute name="VALUE" x="208.28" y="82.042" size="1.778" layer="96" rot="R90"/>
</instance>
<instance part="R5" gate="G$1" x="222.758" y="80.772" rot="R180"/>
<instance part="R4" gate="G$1" x="222.758" y="88.392" rot="R180"/>
<instance part="GND15" gate="1" x="230.378" y="88.392" rot="R90"/>
<instance part="GND16" gate="1" x="230.378" y="80.772" rot="R90"/>
<instance part="GND17" gate="1" x="230.378" y="73.152" rot="R90"/>
<instance part="+3V2" gate="G$1" x="195.326" y="114.046" rot="R90"/>
<instance part="U$1" gate="G$1" x="215.138" y="114.046" rot="R90"/>
<instance part="C6" gate="G$1" x="200.914" y="123.698" rot="R180"/>
<instance part="GND4" gate="1" x="200.914" y="128.778" rot="R180"/>
<instance part="GND7" gate="1" x="83.82" y="66.04"/>
<instance part="U$2" gate="G$1" x="48.26" y="76.2"/>
<instance part="+3V1" gate="G$1" x="76.2" y="58.42" rot="R180"/>
<instance part="GND1" gate="1" x="121.92" y="88.9"/>
</instances>
<busses>
</busses>
<nets>
<net name="GND" class="0">
<segment>
<pinref part="R4" gate="G$1" pin="1"/>
<pinref part="GND15" gate="1" pin="GND"/>
</segment>
<segment>
<pinref part="R5" gate="G$1" pin="1"/>
<pinref part="GND16" gate="1" pin="GND"/>
</segment>
<segment>
<pinref part="R6" gate="G$1" pin="1"/>
<pinref part="GND17" gate="1" pin="GND"/>
</segment>
<segment>
<pinref part="U$1" gate="G$1" pin="GND"/>
<pinref part="GND14" gate="1" pin="GND"/>
</segment>
<segment>
<pinref part="C6" gate="G$1" pin="2"/>
<pinref part="GND4" gate="1" pin="GND"/>
</segment>
<segment>
<pinref part="U$2" gate="G$1" pin="GND@1"/>
<pinref part="GND7" gate="1" pin="GND"/>
<wire x1="83.82" y1="71.12" x2="83.82" y2="68.58" width="0.1524" layer="91"/>
<pinref part="U$2" gate="G$1" pin="GND@2"/>
<wire x1="83.82" y1="71.12" x2="81.28" y2="71.12" width="0.1524" layer="91"/>
<junction x="83.82" y="71.12"/>
</segment>
<segment>
<pinref part="U$2" gate="G$1" pin="GND@3"/>
<wire x1="109.22" y1="96.52" x2="121.92" y2="96.52" width="0.1524" layer="91"/>
<wire x1="121.92" y1="96.52" x2="121.92" y2="91.44" width="0.1524" layer="91"/>
<pinref part="GND1" gate="1" pin="GND"/>
</segment>
</net>
<net name="SCK" class="0">
<segment>
<pinref part="R2" gate="G$1" pin="1"/>
<wire x1="212.598" y1="68.072" x2="212.598" y2="52.832" width="0.1524" layer="91"/>
<label x="212.598" y="52.832" size="1.778" layer="95" rot="R90"/>
</segment>
<segment>
<label x="124.968" y="104.14" size="1.778" layer="95"/>
<wire x1="129.54" y1="104.14" x2="114.554" y2="104.14" width="0.1524" layer="91"/>
<pinref part="U$2" gate="G$1" pin="SCK"/>
<wire x1="99.06" y1="104.14" x2="99.06" y2="105.664" width="0.1524" layer="91"/>
<wire x1="99.06" y1="105.664" x2="114.554" y2="105.664" width="0.1524" layer="91"/>
<wire x1="114.554" y1="105.664" x2="114.554" y2="104.14" width="0.1524" layer="91"/>
</segment>
</net>
<net name="MISO" class="0">
<segment>
<wire x1="217.678" y1="101.346" x2="217.678" y2="96.266" width="0.1524" layer="91"/>
<label x="229.87" y="95.758" size="1.778" layer="95" rot="R180"/>
<pinref part="U$1" gate="G$1" pin="SDO"/>
<wire x1="217.678" y1="96.266" x2="229.87" y2="96.266" width="0.1524" layer="91"/>
</segment>
<segment>
<label x="123.952" y="109.22" size="1.778" layer="95"/>
<wire x1="114.554" y1="109.22" x2="129.54" y2="109.22" width="0.1524" layer="91"/>
<pinref part="U$2" gate="G$1" pin="MISO"/>
<wire x1="99.06" y1="109.22" x2="99.06" y2="112.522" width="0.1524" layer="91"/>
<wire x1="99.06" y1="112.522" x2="114.554" y2="112.522" width="0.1524" layer="91"/>
<wire x1="114.554" y1="112.522" x2="114.554" y2="109.22" width="0.1524" layer="91"/>
</segment>
</net>
<net name="MOSI" class="0">
<segment>
<pinref part="R3" gate="G$1" pin="1"/>
<wire x1="215.138" y1="59.182" x2="215.138" y2="52.832" width="0.1524" layer="91"/>
<label x="215.138" y="52.832" size="1.778" layer="95" rot="R90"/>
</segment>
<segment>
<pinref part="U$2" gate="G$1" pin="MOSI"/>
<wire x1="109.22" y1="101.6" x2="129.54" y2="101.6" width="0.1524" layer="91"/>
<label x="123.698" y="101.854" size="1.778" layer="95"/>
</segment>
</net>
<net name="SS" class="0">
<segment>
<pinref part="R1" gate="G$1" pin="1"/>
<wire x1="210.058" y1="76.962" x2="210.058" y2="52.832" width="0.1524" layer="91"/>
<label x="210.058" y="52.832" size="1.778" layer="95" rot="R90"/>
</segment>
<segment>
<pinref part="U$2" gate="G$1" pin="D10"/>
<wire x1="73.66" y1="132.08" x2="73.66" y2="142.24" width="0.1524" layer="91"/>
<label x="73.66" y="139.7" size="1.778" layer="95" rot="R90"/>
</segment>
</net>
<net name="N$35" class="0">
<segment>
<wire x1="215.138" y1="101.346" x2="215.138" y2="73.152" width="0.1524" layer="91"/>
<pinref part="R3" gate="G$1" pin="2"/>
<pinref part="R6" gate="G$1" pin="2"/>
<wire x1="215.138" y1="73.152" x2="215.138" y2="69.342" width="0.1524" layer="91"/>
<wire x1="217.678" y1="73.152" x2="215.138" y2="73.152" width="0.1524" layer="91"/>
<junction x="215.138" y="73.152"/>
<pinref part="U$1" gate="G$1" pin="SDI"/>
</segment>
</net>
<net name="N$36" class="0">
<segment>
<pinref part="R2" gate="G$1" pin="2"/>
<wire x1="212.598" y1="101.346" x2="212.598" y2="80.772" width="0.1524" layer="91"/>
<pinref part="R5" gate="G$1" pin="2"/>
<wire x1="212.598" y1="80.772" x2="212.598" y2="78.232" width="0.1524" layer="91"/>
<wire x1="217.678" y1="80.772" x2="212.598" y2="80.772" width="0.1524" layer="91"/>
<junction x="212.598" y="80.772"/>
<pinref part="U$1" gate="G$1" pin="SCK"/>
</segment>
</net>
<net name="N$37" class="0">
<segment>
<wire x1="210.058" y1="101.346" x2="210.058" y2="88.392" width="0.1524" layer="91"/>
<pinref part="R1" gate="G$1" pin="2"/>
<pinref part="R4" gate="G$1" pin="2"/>
<wire x1="210.058" y1="88.392" x2="210.058" y2="87.122" width="0.1524" layer="91"/>
<wire x1="217.678" y1="88.392" x2="210.058" y2="88.392" width="0.1524" layer="91"/>
<junction x="210.058" y="88.392"/>
<pinref part="U$1" gate="G$1" pin="SEL"/>
</segment>
</net>
<net name="+3V3" class="0">
<segment>
<pinref part="U$1" gate="G$1" pin="VCC"/>
<pinref part="+3V2" gate="G$1" pin="+3V3"/>
<wire x1="197.866" y1="114.046" x2="200.914" y2="114.046" width="0.1524" layer="91"/>
<pinref part="C6" gate="G$1" pin="1"/>
<wire x1="200.914" y1="114.046" x2="202.438" y2="114.046" width="0.1524" layer="91"/>
<wire x1="200.914" y1="118.618" x2="200.914" y2="114.046" width="0.1524" layer="91"/>
<junction x="200.914" y="114.046"/>
</segment>
<segment>
<pinref part="U$2" gate="G$1" pin="3V"/>
<wire x1="76.2" y1="71.12" x2="76.2" y2="60.96" width="0.1524" layer="91"/>
<pinref part="+3V1" gate="G$1" pin="+3V3"/>
</segment>
</net>
<net name="N$7" class="0">
<segment>
<pinref part="U$1" gate="G$1" pin="ANT"/>
<pinref part="JP1" gate="G$1" pin="1"/>
<wire x1="220.218" y1="126.746" x2="220.218" y2="136.398" width="0.1524" layer="91"/>
</segment>
</net>
<net name="IRQ" class="0">
<segment>
<wire x1="222.758" y1="101.346" x2="230.124" y2="101.346" width="0.1524" layer="91"/>
<label x="229.87" y="100.584" size="1.778" layer="95" rot="R180"/>
<pinref part="U$1" gate="G$1" pin="IRQ"/>
</segment>
<segment>
<pinref part="U$2" gate="G$1" pin="D3"/>
<wire x1="93.98" y1="132.08" x2="93.98" y2="142.24" width="0.1524" layer="91"/>
<label x="93.98" y="138.43" size="1.778" layer="95" rot="R90"/>
</segment>
</net>
</nets>
</sheet>
</sheets>
</schematic>
</drawing>
</eagle>
